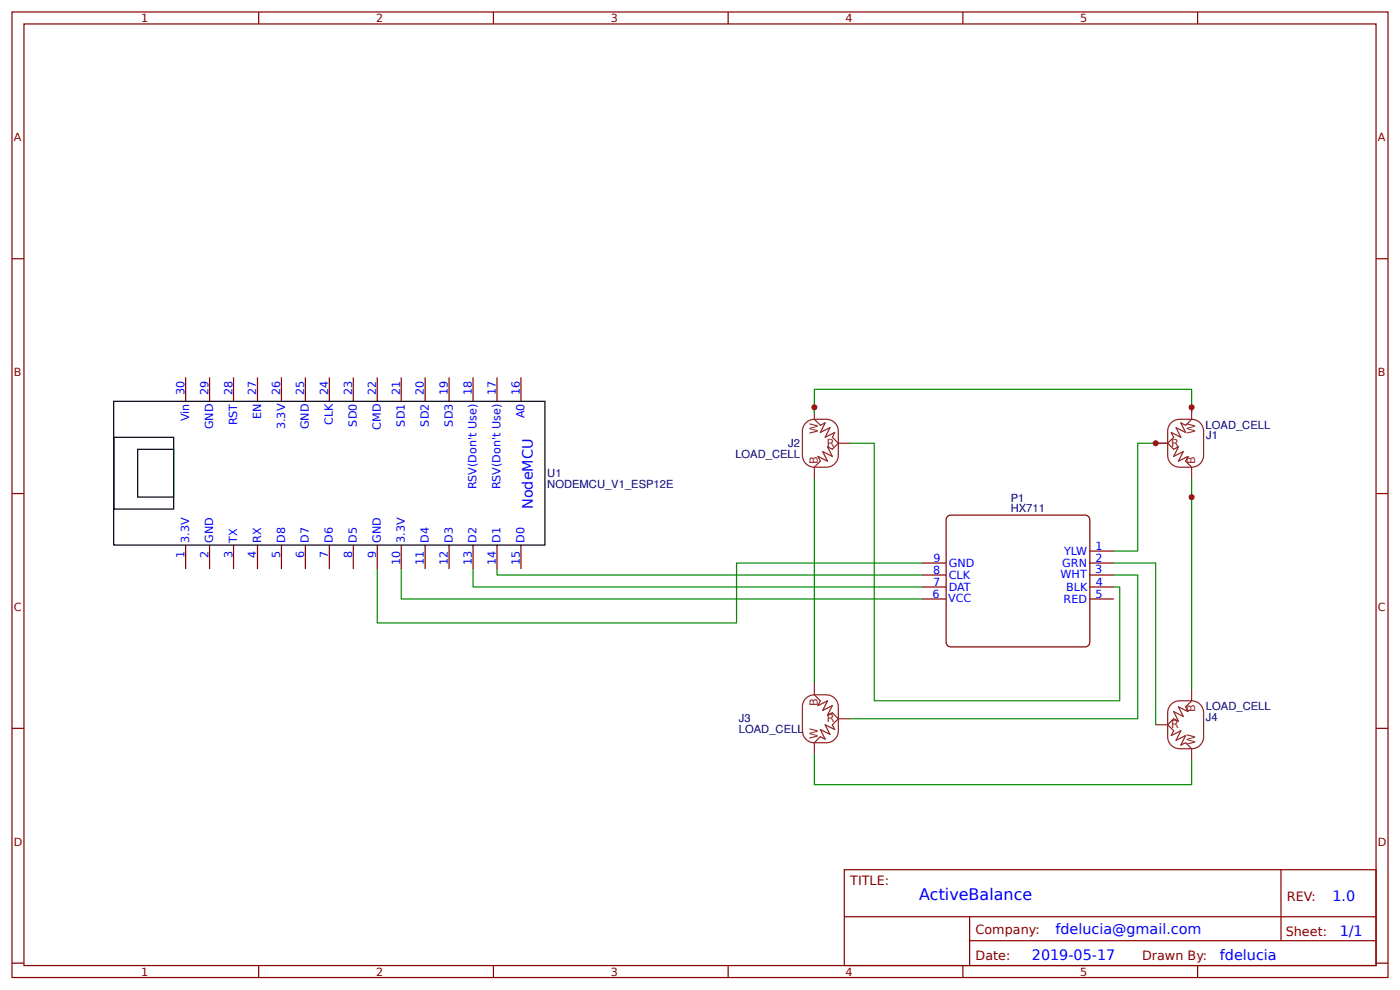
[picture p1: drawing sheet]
<svg xmlns="http://www.w3.org/2000/svg" width="309mm" height="219mm" viewBox="0 0 309 219" stroke-linecap="round" stroke-linejoin="round" font-family="sans-serif">
<g fill="none" stroke="#800" stroke-width=".26">
<path d="M2.6 2.6h304.1v213.3h-304.1zM5.3 5.3h298.7v208h-298.7zM57.1 2.6v2.7M109 2.6v2.7M160.9 2.6v2.7M212.7 2.6v2.7M264.6 2.6v2.7M2.6 57.1h2.7M304 57.1h2.7M2.6 109h2.7M304 109h2.7M2.6 160.9h2.7"/>
<path d="M304 160.9h2.7M186.5 192.1h117.5v21.2h-117.5zM283 192.1v15.7M2.6 212.7h2.7M57.1 213.3v2.6M109 213.3v2.6M160.9 213.3v2.6M186.6 202.5h117.3M212.7 213.3v2.6M214.2 207.8h89.7M214.2 202.5v10.6M264.6 213.3v2.6"/>
<path d="M304 212.7h2.7"/>
</g>
<path d="M209.2 114.2l.9-.4h29.6a1.06 1.06 0 0 1 1.1 1v27a1.06 1.06 0 0 1-1.1 1.1h-29.6a1.06 1.06 0 0 1-1.1-1.1v-27z" fill="#fff" stroke="#800000" stroke-width=".26"/>
<g fill="none" stroke="#800" stroke-width=".26">
<path d="M41 83.3v5.3M46.3 83.3v5.3M51.6 83.3v5.3M56.9 83.3v5.3M62.2 83.3v5.3M67.5 83.3v5.3M72.8 83.3v5.3M78.1 83.3v5.3M83.3 83.3v5.3M88.6 83.3v5.3M93.9 83.3v5.3M99.2 83.3v5.3"/>
<path d="M104.5 83.3v5.3M109.8 83.3v5.3M115.1 83.3v5.3M41 120.4v5.3M46.3 120.4v5.3M51.6 120.4v5.3M56.9 120.4v5.3M62.2 120.4v5.3M67.5 120.4v5.3M72.8 120.4v5.3M78.1 120.4v5.3M83.3 120.4v5.3"/>
<path d="M88.6 120.4v5.3M93.9 120.4v5.3M99.2 120.4v5.3M104.5 120.4v5.3M109.8 120.4v5.3M115.1 120.4v5.3M203.7 124.4h5.3M203.7 127h5.3M203.7 129.6h5.3M203.7 132.3h5.3M240.8 121.7h5.3M240.8 124.4h5.3"/>
<path d="M240.8 127h5.3M240.8 129.6h5.3M240.8 132.3h5.3"/>
</g>
<g fill="none" stroke="#8d2323" stroke-width=".26">
<path d="M179.9 92.6a2.65 2.65 0 0 0-2.6 2.6v5.3a2.65 2.65 0 0 0 2.6 2.7M179.9 92.6h2.7a2.65 2.65 0 0 1 2.6 2.6v5.3a2.65 2.65 0 0 1-2.6 2.7h-2.7M179.9 92.6l1.3 1.3 1.1-.5-1.1 2.1 2.2-1-1.1 2.1 2.1-1.1-.5 1.1 1.3 1.3M179.9 90v2.6M185.2 97.9l-1.3 1.3-1.1-.5 1.1 2.1-2.1-1.1 1 2.2-2.1-1.1 .5 1.1-1.3 1.3M185.2 97.9h2.7M255.3 97.9h2.7M258 97.9l1.3 1.3 1-.5-1 2.1 2.1-1.1-1.1 2.2 2.2-1.1-.6 1.1 1.4 1.3M263.3 92.6a2.65 2.65 0 0 1 2.6 2.6v5.3a2.65 2.65 0 0 1-2.6 2.7M263.3 92.6h-2.7a2.65 2.65 0 0 0-2.6 2.6v5.3a2.65 2.65 0 0 0 2.6 2.7h2.7M263.3 90v2.6M263.3 92.6l-1.4 1.3-1-.5 1 2.1-2.1-1 1.1 2.1-2.1-1.1 .5 1.1-1.3 1.3"/>
<path d="M179.9 103.2v2.6M263.3 103.2v2.6M179.9 153.5a2.65 2.65 0 0 0-2.6 2.6v5.3a2.65 2.65 0 0 0 2.6 2.6M179.9 153.5h2.7a2.65 2.65 0 0 1 2.6 2.6v5.3a2.65 2.65 0 0 1-2.6 2.6h-2.7M179.9 150.8v2.7M179.9 153.5l1.3 1.3-.5 1 2.1-1-1 2.1 2.1-1.1-1.1 2.2 1.1-.6 1.3 1.3M185.2 158.7l-1.3 1.4 .5 1-2.1-1 1.1 2.1-2.2-1.1 1.1 2.1-1.1-.5-1.3 1.3M185.2 158.7h2.7M263.3 154.8a2.65 2.65 0 0 1 2.6 2.6v5.3a2.65 2.65 0 0 1-2.6 2.7M263.3 154.8h-2.7a2.65 2.65 0 0 0-2.6 2.6v5.3a2.65 2.65 0 0 0 2.6 2.7h2.7M263.3 154.8l-1.4 1.3 .6 1.1-2.2-1.1 1.1 2.1-2.1-1 1 2.1-1-.6-1.3 1.4M263.3 152.1v2.7"/>
<path d="M179.9 164v2.7M255.3 160.1h2.7M258 160.1l1.3 1.3-.5 1.1 2.1-1.1-1.1 2.1 2.1-1-1 2.1 1-.6 1.4 1.4M263.3 165.4v2.6"/>
</g>
<path d="M179.9 91.3v-5.3h83.4v5.3M187.9 97.9h5.2v56.9h54.3v-25.2h-1.3M258 97.9h-6.6v23.8h-5.3M179.9 105.8v45M263.3 105.8v46.3M88.6 125.7v6.6h115.1M104.5 125.7v3.9h99.2M109.8 125.7v1.3h93.9M203.7 124.4h-41v13.2h-79.4v-11.9M246.1 124.4h9.2v35.7M246.1 127h5.3v31.7h-63.5M179.9 166.7v6.6h83.4v-5.3" fill="none" stroke="#080" stroke-width=".26"/>
<path d="M25.1 88.6h95.3v31.8h-95.3zM25.1 96.6h13.3v15.8h-13.3zM30.4 99.2h8v10.6h-8z" fill="none" stroke="#000" stroke-width=".26"/>
<g fill="#c00">
<circle cx="179.9" cy="90" r=".66"/>
<circle cx="263.3" cy="109.8" r=".66"/>
<circle cx="255.3" cy="97.9" r=".66"/>
<circle cx="263.3" cy="90" r=".66"/>
</g>
<text font-size="3.5" fill="#00f" x="203.1" y="198.9">ActiveBalance</text>
<g font-size="3.2" fill="#00f">
<text x="117.7" y="112.4" transform="rotate(-90 117.7 112.4)">NodeMCU</text>
<text x="294.4" y="199">1.0</text>
<text x="233.2" y="206.2">fdelucia@gmail.com</text>
<text x="296" y="206.8">1/1</text>
<text x="228" y="212.1">2019-05-17</text>
<text x="269.5" y="212">fdelucia</text>
</g>
<g font-size="2.8" fill="#800">
<text x="187.9" y="195.5">TITLE:</text>
<text x="284.3" y="199">REV:</text>
<text x="215.5" y="206.2">Company:</text>
<text x="284.1" y="206.6">Sheet:</text>
<text x="215.5" y="211.9">Date:</text>
<text x="252.3" y="212">Drawn By:</text>
</g>
<g font-size="2.5" fill="#800">
<text x="31.2" y="4.9">1</text>
<text x="83.1" y="4.9">2</text>
<text x="134.9" y="4.9">3</text>
<text x="186.8" y="4.9">4</text>
<text x="238.7" y="4.9">5</text>
<text x="3" y="31.2">A</text>
<text x="304.4" y="31.2">A</text>
<text x="3" y="83.1">B</text>
<text x="304.4" y="83.1">B</text>
<text x="3" y="134.9">C</text>
<text x="304.4" y="134.9">C</text>
<text x="3" y="186.8">D</text>
<text x="304.4" y="186.8">D</text>
<text x="31.2" y="215.5">1</text>
<text x="83.1" y="215.5">2</text>
<text x="134.9" y="215.5">3</text>
<text x="186.8" y="215.5">4</text>
<text x="238.7" y="215.5">5</text>
</g>
<g font-size="2.5" fill="#00f">
<text x="40.7" y="87.3" transform="rotate(-90 40.7 87.3)">30</text>
<text x="46" y="87.3" transform="rotate(-90 46 87.3)">29</text>
<text x="51.3" y="87.3" transform="rotate(-90 51.3 87.3)">28</text>
<text x="56.6" y="87.3" transform="rotate(-90 56.6 87.3)">27</text>
<text x="61.9" y="87.3" transform="rotate(-90 61.9 87.3)">26</text>
<text x="67.2" y="87.3" transform="rotate(-90 67.2 87.3)">25</text>
<text x="72.5" y="87.3" transform="rotate(-90 72.5 87.3)">24</text>
<text x="77.8" y="87.3" transform="rotate(-90 77.8 87.3)">23</text>
<text x="83.1" y="87.3" transform="rotate(-90 83.1 87.3)">22</text>
<text x="88.4" y="87.3" transform="rotate(-90 88.4 87.3)">21</text>
<text x="93.7" y="87.3" transform="rotate(-90 93.7 87.3)">20</text>
<text x="99" y="87.3" transform="rotate(-90 99 87.3)">19</text>
<text x="104.2" y="87.3" transform="rotate(-90 104.2 87.3)">18</text>
<text x="109.5" y="87.3" transform="rotate(-90 109.5 87.3)">17</text>
<text x="114.8" y="87.3" transform="rotate(-90 114.8 87.3)">16</text>
<text x="41.8" y="93.1" transform="rotate(-90 41.8 93.1)">Vin</text>
<text x="47.1" y="94.8" transform="rotate(-90 47.1 94.8)">GND</text>
<text x="52.4" y="94" transform="rotate(-90 52.4 94)">RST</text>
<text x="57.7" y="92.6" transform="rotate(-90 57.7 92.6)">EN</text>
<text x="63" y="94.8" transform="rotate(-90 63 94.8)">3.3V</text>
<text x="68.3" y="94.8" transform="rotate(-90 68.3 94.8)">GND</text>
<text x="73.6" y="93.9" transform="rotate(-90 73.6 93.9)">CLK</text>
<text x="78.8" y="94.2" transform="rotate(-90 78.8 94.2)">SD0</text>
<text x="84.1" y="94.9" transform="rotate(-90 84.1 94.9)">CMD</text>
<text x="89.4" y="94.2" transform="rotate(-90 89.4 94.2)">SD1</text>
<text x="94.7" y="94.2" transform="rotate(-90 94.7 94.2)">SD2</text>
<text x="100" y="94.2" transform="rotate(-90 100 94.2)">SD3</text>
<text x="115.9" y="92.4" transform="rotate(-90 115.9 92.4)">A0</text>
<text x="105.3" y="108.1" transform="rotate(-90 105.3 108.1)">RSV(Don't Use)</text>
<text x="110.6" y="108.1" transform="rotate(-90 110.6 108.1)">RSV(Don't Use)</text>
<text x="41.8" y="119.9" transform="rotate(-90 41.8 119.9)">3.3V</text>
<text x="47.1" y="119.9" transform="rotate(-90 47.1 119.9)">GND</text>
<text x="52.4" y="119.9" transform="rotate(-90 52.4 119.9)">TX</text>
<text x="57.7" y="119.9" transform="rotate(-90 57.7 119.9)">RX</text>
<text x="63" y="119.9" transform="rotate(-90 63 119.9)">D8</text>
<text x="68.3" y="119.9" transform="rotate(-90 68.3 119.9)">D7</text>
<text x="73.6" y="119.9" transform="rotate(-90 73.6 119.9)">D6</text>
<text x="78.8" y="119.9" transform="rotate(-90 78.8 119.9)">D5</text>
<text x="84.1" y="119.9" transform="rotate(-90 84.1 119.9)">GND</text>
<text x="89.4" y="119.9" transform="rotate(-90 89.4 119.9)">3.3V</text>
<text x="94.7" y="119.9" transform="rotate(-90 94.7 119.9)">D4</text>
<text x="100" y="119.9" transform="rotate(-90 100 119.9)">D3</text>
<text x="105.3" y="119.9" transform="rotate(-90 105.3 119.9)">D2</text>
<text x="110.6" y="119.9" transform="rotate(-90 110.6 119.9)">D1</text>
<text x="115.9" y="119.9" transform="rotate(-90 115.9 119.9)">D0</text>
<text x="40.7" y="123.3" transform="rotate(-90 40.7 123.3)">1</text>
<text x="46" y="123.3" transform="rotate(-90 46 123.3)">2</text>
<text x="51.3" y="123.3" transform="rotate(-90 51.3 123.3)">3</text>
<text x="56.6" y="123.3" transform="rotate(-90 56.6 123.3)">4</text>
<text x="61.9" y="123.3" transform="rotate(-90 61.9 123.3)">5</text>
<text x="67.2" y="123.3" transform="rotate(-90 67.2 123.3)">6</text>
<text x="72.5" y="123.3" transform="rotate(-90 72.5 123.3)">7</text>
<text x="77.8" y="123.3" transform="rotate(-90 77.8 123.3)">8</text>
<text x="83.1" y="123.3" transform="rotate(-90 83.1 123.3)">9</text>
<text x="88.4" y="124.9" transform="rotate(-90 88.4 124.9)">10</text>
<text x="93.7" y="124.9" transform="rotate(-90 93.7 124.9)">11</text>
<text x="99" y="124.9" transform="rotate(-90 99 124.9)">12</text>
<text x="104.2" y="124.9" transform="rotate(-90 104.2 124.9)">13</text>
<text x="109.5" y="124.9" transform="rotate(-90 109.5 124.9)">14</text>
<text x="114.8" y="124.9" transform="rotate(-90 114.8 124.9)">15</text>
<text x="206.2" y="124.1">9</text>
<text x="209.6" y="125.1">GND</text>
<text x="234.7" y="125.2">GRN</text>
<text x="235.1" y="122.5">YLW</text>
<text x="242" y="121.5">1</text>
<text x="242" y="124.1">2</text>
<text x="206" y="132">6</text>
<text x="206.2" y="129.5">7</text>
<text x="206.2" y="126.9">8</text>
<text x="209.6" y="130.6">DAT</text>
<text x="209.6" y="127.9">CLK</text>
<text x="234.3" y="127.7">WHT</text>
<text x="235.5" y="130.5">BLK</text>
<text x="242" y="126.6">3</text>
<text x="242.1" y="129.5">4</text>
<text x="209.5" y="133">VCC</text>
<text x="235" y="133.2">RED</text>
<text x="242" y="132.1">5</text>
</g>
<g font-size="2.5" fill="#8d2323">
<text x="180.7" y="95.8" transform="rotate(-90 180.7 95.8)">W</text>
<text x="264.1" y="95.8" transform="rotate(-90 264.1 95.8)">W</text>
<text x="182.7" y="98.7">R</text>
<text x="258.8" y="98.7">R</text>
<text x="180.7" y="102.4" transform="rotate(-90 180.7 102.4)">B</text>
<text x="264.1" y="102.4" transform="rotate(-90 264.1 102.4)">B</text>
<text x="180.7" y="155.9" transform="rotate(-90 180.7 155.9)">B</text>
<text x="182.7" y="159.5">R</text>
<text x="258.8" y="160.9">R</text>
<text x="264.1" y="157.3" transform="rotate(-90 264.1 157.3)">B</text>
<text x="180.7" y="163.2" transform="rotate(-90 180.7 163.2)">W</text>
<text x="264.1" y="164.6" transform="rotate(-90 264.1 164.6)">W</text>
</g>
<g font-size="2.5" fill="#000080">
<text x="266.4" y="94.7">LOAD_CELL</text>
<text x="162.5" y="101.1">LOAD_CELL</text>
<text x="174.1" y="98.8">J2</text>
<text x="266.5" y="97">J1</text>
<text x="120.9" y="107.7">NODEMCU_V1_ESP12E</text>
<text x="120.9" y="105.3">U1</text>
<text x="223.3" y="113">HX711</text>
<text x="223.3" y="110.8">P1</text>
<text x="163.2" y="161.9">LOAD_CELL</text>
<text x="163.2" y="159.5">J3</text>
<text x="266.4" y="156.8">LOAD_CELL</text>
<text x="266.4" y="159.2">J4</text>
</g>
</svg>
